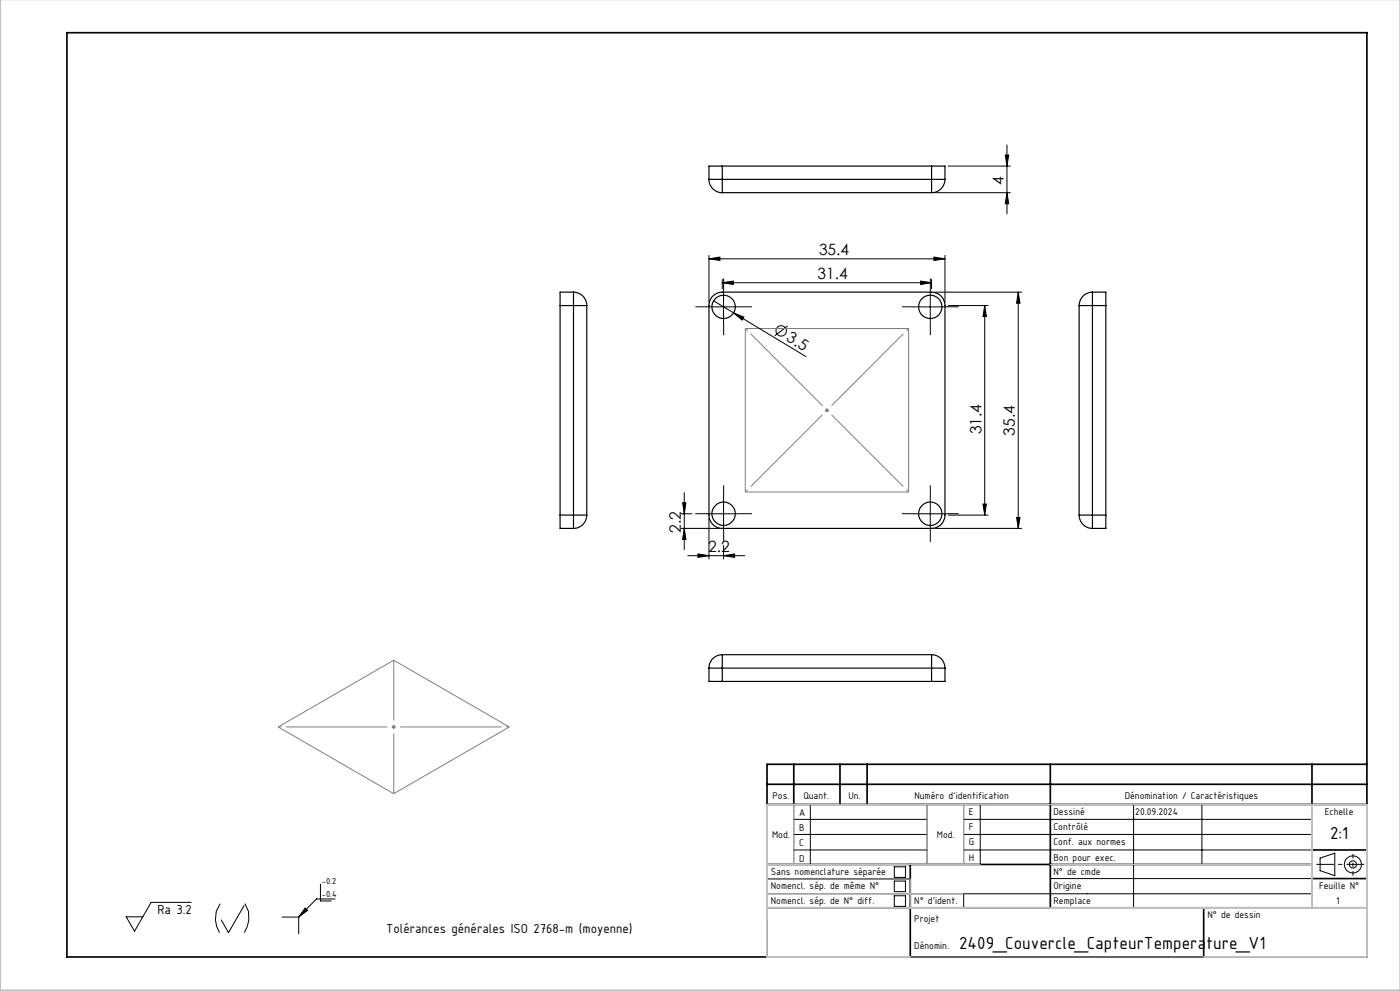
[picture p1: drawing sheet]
<svg xmlns="http://www.w3.org/2000/svg" width="420mm" height="297mm" viewBox="0 0 420 297" stroke-linecap="round" stroke-linejoin="round" font-family="sans-serif">
<g fill="none" stroke="#000" stroke-width=".35">
<path d="M212.7 53.8h4M212.7 53.8a3.9 3.9 0 0 0 4 3.9M216.7 49.8h-4v4M216.7 53.8v3.9M216.7 49.8v4M216.7 57.7h62.8M216.7 53.8h62.8M216.7 49.8h62.8M279.5 49.8h4v4M279.5 53.8h4M279.5 53.8v3.9M279.5 49.8v4"/>
<path d="M283.5 53.8a4 4 0 0 1-4 3.9M168 91.6h4M168 91.6v62.8M172 87.6a4 4 0 0 1 4 4M172 91.6h4M172 87.6v4M172 87.6h-4v4M172 91.6v62.8M176 91.6v62.8M213.6 88.9l1.4-1 1.7-.3h62.8a4 4 0 0 1 4 4v62.8a4 4 0 0 1-4 4h-62.8a3.9 3.9 0 0 1-4-4v-62.8l.1-1.2zM323.7 91.6h4M323.7 91.6v62.8"/>
<path d="M327.7 87.6v4M327.7 87.6a4 4 0 0 0-4 4M327.7 87.6h4.1v4M327.7 91.6v62.8M327.7 91.6h4.1M331.8 91.6v62.8M168 154.4v4h4M168 154.4h4M172 154.4v4M172 154.4h4M176 154.4a4 4 0 0 1-4 4M323.7 154.4h4"/>
<path d="M323.7 154.4a4 4 0 0 0 4 4M327.7 154.4v4M327.7 154.4h4.1M331.8 154.4v4h-4.1M216.7 196.2v4M216.7 196.2a4 4 0 0 0-4 4M216.7 196.2h62.8M279.5 196.2v4M279.5 196.2a4 4 0 0 1 4 4M212.7 200.2h4M212.7 200.2v4h4M216.7 200.2v4"/>
<path d="M216.7 200.2h62.8M216.7 204.2h62.8M279.5 200.2h4M279.5 200.2v4M283.5 200.2v4h-4"/>
<circle cx="217.1" cy="92" r="3.5"/>
<circle cx="279.1" cy="92" r="3.5"/>
<circle cx="217.1" cy="154" r="3.5"/>
<circle cx="279.1" cy="154" r="3.5"/>
</g>
<g fill="none" stroke="#000" stroke-width=".3">
<path d="M280.5 57.7h22.6M284.5 49.8h18.6M301.6 46.5h1l-.5 3.3zM302.1 57.7l.5 3.4h-1zM302.1 43.4v20.7M212.7 77.6l3.3-.6v1.1zM212.7 76.5v14.1M212.7 77.6h70.8M280.2 77l3.3 .6-3.3 .5zM283.5 76.5v14.1M212.1 92h10M214.1 90.2l27.7 16.7"/>
<path d="M216.7 84.7l3.3-.5v1.1zM216.7 83.7v2.9M216.7 84.7h62.8M217.1 87v10M220.1 93.8l3.1 1.2-.6 .9zM236.3 97.7l-3.9 2.9M274.1 92h10M276.2 84.2l3.3 .5-3.3 .6zM279.1 87v10M279.5 83.7v2.9M280.5 87.6h26M284.5 91.6h11.9"/>
<path d="M295.4 91.6l.5 3.3h-1zM295.4 91.6v62.8M305.5 87.6v70.8M305.5 87.6l.5 3.3h-1zM204.3 158.4h11.4M204.3 154h3.3M204.8 150.7h1l-.5 3.3zM205.3 147.6v17.1M205.3 158.4l.5 3.3h-1zM212.1 154h10M212.7 155.4v12.1M217.1 149v10"/>
<path d="M274.1 154h10M279.1 149v10M280.5 158.4h26M284.5 154.4h11.9M294.9 151.1h1l-.5 3.3zM305 155.1h1l-.5 3.3zM206.3 166.5h17.1M209.4 166l3.3 .5-3.3 .5zM217.1 166.5l3.3-.5v1zM217.1 163.5v4M238.1 245.6h40M238.1 250.1h40"/>
<path d="M238.1 254.7h40M238.1 241.1v18M243.1 241.1v18M268.3 259.8h3.3v3.2h-3.3zM278.1 241.1v18M289.1 245.6h104.5M289.1 250.1h104.5M289.1 241.1v18M289.1 254.7h104.5M294.1 241.1v18M340.1 241.1v31M360.6 241.1v18"/>
<path d="M396 257.2l4.4-1.5v6.7l-4.4-1.5zM57.3 270.4h-12l-4.9 8.7-2.5-4.3h4.9M66 270.8a7.7 7.7 0 0 0-.1 8.7M73.2 271.4l-4.7 8.1-2.1-3.8M73.5 270.8a7.9 7.9 0 0 1-.2 8.7M84.6 274.8h5M89.6 274.8v5.1M91.5 272.1l.8 .7-2.7 2zM96.1 265v5h3.2M100.5 269.4h-5.6l-5.3 5.4M230.1 267.9h163.5M230.1 263.4h43"/>
<path d="M268.3 264.1h3.3v3.1h-3.3zM268.3 268.5h3.3v3.1h-3.3zM289.1 267.9v4.2M315.1 263.3h78.5"/>
<circle cx="234.4" cy="99.2" r="1.56"/>
<circle cx="405.9" cy="259.1" r="1.08"/>
<circle cx="405.9" cy="259.1" r="2.55"/>
</g>
<path d="M223.6 98.5h49v49h-49zM247.6 123h1M247.7 122.6l.7 .7M248.1 122.5v1M248.4 122.6l-.7 .7M83.5 217.9l34.6-20 34.7 20-34.7 20zM117.6 217.9h1M117.8 217.5l.7 .7M118.1 217.4v1M118.5 217.5l-.7 .7" fill="none" stroke="#808080" stroke-width=".3"/>
<path d="M394.9 259.1h14.4" fill="none" stroke="#000" stroke-width=".3" stroke-dasharray="30.5 1.3 1.3 1.3" stroke-dashoffset="25.2" stroke-linecap="butt"/>
<path d="M405.9 255.9v6.5" fill="none" stroke="#000" stroke-width=".3" stroke-dasharray="30.5 1.3 1.3 1.3" stroke-dashoffset="29.1" stroke-linecap="butt"/>
<g fill="none" stroke="#000" stroke-width=".3" stroke-dasharray="30.5 1.3 1.3 1.3" stroke-linecap="butt">
<path d="M212.1 91.9h-3.5M217.1 86.9v-3.5M217.1 96.9v3.5M222.1 91.9h3.5M274.1 91.9h-3.5M279.1 86.9v-3.5M279.1 96.9v3.5M284.1 91.9h3.5M212.1 153.9h-3.5M217.1 148.9v-3.5M217.1 158.9v3.5M222.1 153.9h3.5"/>
<path d="M274.1 153.9h-3.5M279.1 148.9v-3.5M279.1 158.9v3.5M284.1 153.9h3.5"/>
</g>
<path d="M223.6 98.4l49 49M223.6 147.4l49-49M83.5 217.9h69.3" fill="none" stroke="#808080" stroke-width=".3" stroke-dasharray="30.5 1.3 1.3 1.3" stroke-dashoffset="-2.3" stroke-linecap="butt"/>
<path d="M118.1 197.9v40" fill="none" stroke="#808080" stroke-width=".3" stroke-dasharray="30.5 1.3 1.3 1.3" stroke-dashoffset="12.4" stroke-linecap="butt"/>
<g fill="none" stroke="#000" stroke-width=".5">
<path d="M20.1 9.8h390v277h-390zM230.1 235.1h180M238.1 229.1v12M252 229.1v12M260.1 229.1v12M315.1 229.1v43M393.6 229.1v43M410.1 229.1h-180v57.7M230.1 259.1h163.5M230.1 241.1h180M273.1 259.1v27.7M393.6 254.7h16.5"/>
<path d="M230.1 272.1h180M361.1 272.1v14.7M393.6 263.3h16.5"/>
</g>
<path d="M230.1 259.1h64M230.1 241.1h180v45.7h-180zM238.1 241.1v18M278.1 241.1v18M289.1 241.1v18M315.1 259.1h78.5M393.6 241.1v31M230.1 272.1h180M230.1 267.9h59M273.1 263.4v8.7" fill="none" stroke="#c0c0c0" stroke-width=".3"/>
<path d="M.1 -.1v296.9h419.9" fill="none" stroke="#c0c0c0" stroke-width=".5"/>
<g fill="#000">
<path d="M220.1 93.8l3.1 1.2-.6 .9zM91.5 272.1l.8 .7-2.7 2z"/>
<path d="M301.6 46.5h1l-.5 3.3zM302.1 57.7l.5 3.4h-1z"/>
<path d="M212.7 77.6l3.3-.6v1.1zM280.2 77l3.3 .6-3.3 .5z"/>
<path d="M276.2 84.2l3.3 .5-3.3 .6zM216.7 84.7l3.3-.5v1.1zM217.1 166.5l3.3-.5v1zM209.4 166l3.3 .5-3.3 .5z"/>
<path d="M305.5 87.6l.5 3.3h-1zM305 155.1h1l-.5 3.3zM204.8 150.7h1l-.5 3.3zM205.3 158.4l.5 3.3h-1z"/>
<path d="M294.9 151.1h1l-.5 3.3zM295.4 91.6l.5 3.3h-1z"/>
</g>
<g font-size="5.6">
<text x="399" y="251.4">2:1</text>
<text x="287.7" y="284.4">2409_Couvercle_CapteurTemperature_V1</text>
</g>
<g font-size="4.7">
<text x="301.1" y="55.5" transform="rotate(-90 301.1 55.5)">4</text>
<text x="245.7" y="76.5">35.4</text>
<text x="245.3" y="83.7">31.4</text>
<text x="235.7" y="101.9" transform="rotate(31 235.7 101.9)">3.5</text>
<text x="294.4" y="130.1" transform="rotate(-90 294.4 130.1)">31.4</text>
<text x="304.5" y="130.6" transform="rotate(-90 304.5 130.6)">35.4</text>
<text x="204.3" y="159.7" transform="rotate(-90 204.3 159.7)">2.2</text>
<text x="212.5" y="165.5">2.2</text>
</g>
<g font-size="4.2">
<text x="47.2" y="273.8">Ra 3.2</text>
<text x="115.8" y="279.6">Tolérances générales ISO 2768-m (moyenne)</text>
</g>
<g font-size="3.2">
<text x="231.8" y="239.4">Pos.</text>
<text x="241" y="239.4">Quant.</text>
<text x="254.5" y="239.4">Un.</text>
<text x="274.3" y="239.4">Numéro d'identification</text>
<text x="337.4" y="239.4">Dénomination / Caractéristiques</text>
<text x="239.7" y="244.7">A</text>
<text x="290.6" y="244.2">E</text>
<text x="316.1" y="244.2">Dessiné</text>
<text x="340.6" y="244.2">20.09.2024</text>
<text x="397.4" y="244.2">Echelle</text>
<text x="231.6" y="251.3">Mod.</text>
<text x="239.7" y="249.2">B</text>
<text x="281.1" y="251.3">Mod.</text>
<text x="290.6" y="248.7">F</text>
<text x="316.1" y="248.7">Contrôlé</text>
<text x="239.7" y="253.7">C</text>
<text x="290.6" y="257.9">H</text>
<text x="290.6" y="253.2">G</text>
<text x="316.1" y="257.9">Bon pour exec.</text>
<text x="316.1" y="253.2">Conf. aux normes</text>
<text x="231.2" y="262.2">Sans nomenclature séparée</text>
<text x="239.7" y="258.4">D</text>
<text x="316.1" y="262.2">N° de cmde</text>
<text x="231.2" y="266.5">Nomencl. sép. de même N°</text>
<text x="316.1" y="266.5">Origine</text>
<text x="395.7" y="266.5">Feuille N°</text>
<text x="231.2" y="270.9">Nomencl. sép. de N° diff.</text>
<text x="274.3" y="270.9">N° d'ident.</text>
<text x="316.1" y="270.9">Remplace</text>
<text x="362.2" y="275.2">N° de dessin</text>
<text x="400.9" y="270.9">1</text>
<text x="274.3" y="276.3">Projet</text>
<text x="274.3" y="284.3">Dénomin.</text>
</g>
<g font-size="2.8">
<text x="96.5" y="268.8">-0.4</text>
<text x="96.5" y="265">-0.2</text>
</g>
</svg>
